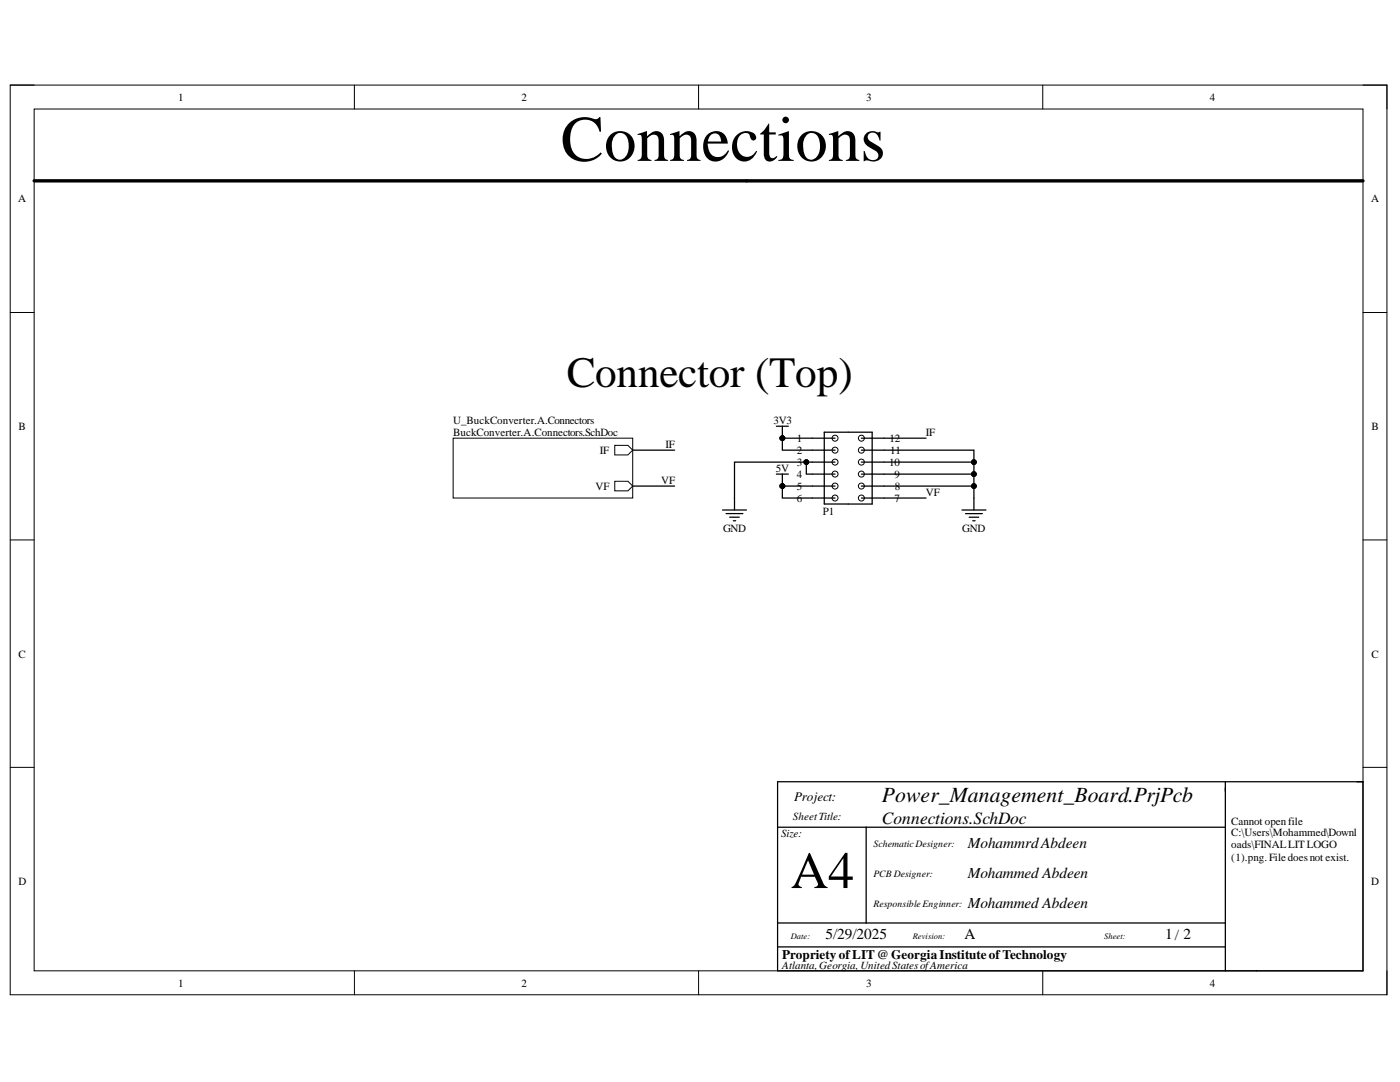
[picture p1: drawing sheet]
<svg xmlns="http://www.w3.org/2000/svg" width="279mm" height="216mm" viewBox="0 0 279 216" stroke-linecap="round" stroke-linejoin="round" font-family="sans-serif">
<path d="M2 17h274.8v181.5h-274.8z" fill="none" stroke="#000" stroke-width=".2"/>
<path d="M6.8 21.8h265.2v171.9h-265.2z" fill-rule="evenodd" fill="#fff"/>
<g fill="none" stroke="#000" stroke-width=".2">
<path d="M2 17h4.8M70.7 17v4.8M139.4 17v4.8M208.1 17v4.8M272 17h4.8v4.8M6.8 21.8h265.2v171.9h-265.2zM2 62.4h4.8M272 62.4h4.8M2 107.7h4.8M272 107.7h4.8M2 153.1h4.8M272 153.1h4.8"/>
<path d="M70.7 193.7v4.8M139.4 193.7v4.8M208.1 193.7v4.8M276.8 193.7v4.8"/>
</g>
<path d="M155.2 156h116.8v37.7h-116.8zM244.5 156v37.7M155.2 165.1h89.3M172.9 165.1v19.1M155.2 188.9h89.3M155.2 184.2h89.3" fill="none" stroke="#000" stroke-width=".25"/>
<path d="M6.8 36.1h265.2" fill="none" stroke="#000" stroke-width=".68"/>
<path d="M90.4 87.4h35.9v12h-35.9z" fill-rule="evenodd" fill="#fff"/>
<path d="M90.4 87.4h35.9v12h-35.9z" fill="none" stroke="#000" stroke-width=".2"/>
<path d="M122.7 88.9h2.6l1 .9-1 1h-2.6z" fill-rule="evenodd" fill="#fff"/>
<path d="M122.7 88.9h2.6l1 .9-1 1h-2.6z" fill="none" stroke="#000" stroke-width=".2"/>
<path d="M122.7 96h2.6l1 1-1 .9h-2.6z" fill-rule="evenodd" fill="#fff"/>
<g fill="none" stroke="#000" stroke-width=".2">
<path d="M122.7 96h2.6l1 1-1 .9h-2.6z"/>
<circle cx="156.1" cy="87.4" r=".48"/>
<circle cx="156.1" cy="97" r=".48"/>
</g>
<g fill="none" stroke="#000" stroke-width=".25">
<path d="M146.6 99.4v2.4M154.9 85h2.4M154.9 94.6h2.4M156.1 85v2.4M156.1 94.6v2.4M162.1 94.6h2.4M162.1 87.4h2.4M162.1 89.8h2.4M162.1 92.2h2.4M162.1 97h2.4M162.1 99.4h2.4M164.5 86.2h9.6v14.4h-9.6z"/>
<path d="M174.1 94.6h2.3M174.1 87.4h2.3M174.1 89.8h2.3M174.1 92.2h2.3M174.1 97h2.3M174.1 99.4h2.3M194.4 99.4v2.4M144.2 101.8h4.8M144.9 102.5h3.4M145.6 103.2h1.9M146.3 103.9h.5M192 101.8h4.8"/>
<path d="M192.7 102.5h3.3M193.4 103.2h1.9M194.1 103.9h.5"/>
</g>
<g fill="#000">
<circle cx="156.1" cy="87.4" r=".48"/>
<circle cx="156.1" cy="97" r=".48"/>
</g>
<circle cx="171.9" cy="99.4" r=".6" fill="#fff"/>
<circle cx="171.9" cy="99.4" r=".6" fill="none" stroke="#000" stroke-width=".2"/>
<circle cx="171.9" cy="97" r=".6" fill="#fff"/>
<circle cx="171.9" cy="97" r=".6" fill="none" stroke="#000" stroke-width=".2"/>
<circle cx="171.9" cy="94.6" r=".6" fill="#fff"/>
<circle cx="171.9" cy="94.6" r=".6" fill="none" stroke="#000" stroke-width=".2"/>
<circle cx="171.9" cy="92.2" r=".6" fill="#fff"/>
<circle cx="171.9" cy="92.2" r=".6" fill="none" stroke="#000" stroke-width=".2"/>
<circle cx="171.9" cy="89.8" r=".6" fill="#fff"/>
<circle cx="171.9" cy="89.8" r=".6" fill="none" stroke="#000" stroke-width=".2"/>
<circle cx="171.9" cy="87.4" r=".6" fill="#fff"/>
<circle cx="171.9" cy="87.4" r=".6" fill="none" stroke="#000" stroke-width=".2"/>
<circle cx="166.6" cy="99.4" r=".6" fill="#fff"/>
<circle cx="166.6" cy="99.4" r=".6" fill="none" stroke="#000" stroke-width=".2"/>
<circle cx="166.7" cy="97" r=".6" fill="#fff"/>
<circle cx="166.7" cy="97" r=".6" fill="none" stroke="#000" stroke-width=".2"/>
<circle cx="166.7" cy="94.6" r=".6" fill="#fff"/>
<circle cx="166.7" cy="94.6" r=".6" fill="none" stroke="#000" stroke-width=".2"/>
<circle cx="166.7" cy="92.2" r=".6" fill="#fff"/>
<circle cx="166.7" cy="92.2" r=".6" fill="none" stroke="#000" stroke-width=".2"/>
<circle cx="166.7" cy="89.8" r=".6" fill="#fff"/>
<circle cx="166.7" cy="89.8" r=".6" fill="none" stroke="#000" stroke-width=".2"/>
<circle cx="166.7" cy="87.4" r=".6" fill="#fff"/>
<g fill="none" stroke="#000" stroke-width=".2">
<circle cx="156.1" cy="87.4" r=".48"/>
<circle cx="156.1" cy="97" r=".48"/>
<circle cx="160.9" cy="92.2" r=".48"/>
<circle cx="166.7" cy="87.4" r=".6"/>
<circle cx="194.4" cy="94.6" r=".48"/>
<circle cx="194.4" cy="92.2" r=".48"/>
<circle cx="194.4" cy="97" r=".48"/>
</g>
<g fill="none" stroke="#000" stroke-width=".25">
<path d="M126.3 97h8.3M126.3 89.8h8.3M160.9 92.2v2.4h1.2M162.1 87.4h-6v2.4h6M162.1 97h-6v2.4h6M162.1 92.2h-15.5v7.2M164.5 99.4h2.1M164.5 97h2.1M164.5 94.6h2.1M164.5 92.2h2.1M164.5 89.8h2.1M164.5 87.4h2.1"/>
<path d="M171.9 99.4h2.2M171.9 97h2.2M171.9 94.6h2.2M171.9 92.2h2.2M171.9 89.8h2.2M171.9 87.4h2.2M176.4 89.8h18v9.6M176.4 99.4h8.4M176.4 97h18M176.4 94.6h18M176.4 92.2h18M176.4 87.4h8.4"/>
</g>
<g fill="#000">
<circle cx="156.1" cy="87.4" r=".48"/>
<circle cx="156.1" cy="97" r=".48"/>
<circle cx="160.9" cy="92.2" r=".48"/>
<circle cx="194.4" cy="94.6" r=".48"/>
<circle cx="194.4" cy="92.2" r=".48"/>
<circle cx="194.4" cy="97" r=".48"/>
</g>
<text font-size="12.9" x="111.9" y="32.1">Connections</text>
<text font-size="10.4" x="157.8" y="177.2">A4</text>
<text font-size="8.6" x="113.1" y="77.2">Connector (Top)</text>
<text font-size="4.3" x="176" y="160.1">Power_Management_Board.PrjPcb</text>
<text font-size="3.5" x="176" y="164.4">Connections.SchDoc</text>
<g font-size="3">
<text x="193.1" y="169.3">MohammrdAbdeen</text>
<text x="193.1" y="175.2">Mohammed Abdeen</text>
<text x="193.1" y="181.2">Mohammed Abdeen</text>
<text x="164.7" y="187.3">5/29/2025</text>
<text x="192.5" y="187.3">A</text>
<text x="232.5" y="187.3">1/ 2</text>
</g>
<g font-size="2.6">
<text x="158.5" y="159.8">Project:</text>
<text x="156.1" y="191.3">Propriety ofLIT@Georgia InstituteofTechnology</text>
</g>
<g font-size="2.2">
<text x="35.6" y="20.1">1</text>
<text x="104.1" y="20.1">2</text>
<text x="172.9" y="20.1">3</text>
<text x="241.4" y="20.1">4</text>
<text x="3.6" y="40.4">A</text>
<text x="273.6" y="40.4">A</text>
<text x="3.7" y="85.8">B</text>
<text x="90.4" y="84.6">U_BuckConverter.A.Connectors</text>
<text x="90.4" y="87">BuckConverter.A.Connectors.SchDoc</text>
<text x="132.8" y="89.4">IF</text>
<text x="154.4" y="84.6">3V3</text>
<text x="159" y="88.2">1</text>
<text x="177.5" y="88.2">12</text>
<text x="184.8" y="87">IF</text>
<text x="273.7" y="85.8">B</text>
<text x="119.7" y="90.6">IF</text>
<text x="154.9" y="94.1">5V</text>
<text x="159" y="90.6">2</text>
<text x="159" y="92.9">3</text>
<text x="159" y="95.4">4</text>
<text x="177.4" y="92.9">10</text>
<text x="177.7" y="90.6">11</text>
<text x="178.5" y="95.4">9</text>
<text x="118.8" y="97.8">VF</text>
<text x="132" y="96.6">VF</text>
<text x="159" y="97.8">5</text>
<text x="159" y="100.1">6</text>
<text x="178.5" y="100.1">7</text>
<text x="178.6" y="97.8">8</text>
<text x="184.8" y="98.9">VF</text>
<text x="144.3" y="106.1">GND</text>
<text x="164.2" y="102.8">P1</text>
<text x="192.1" y="106.1">GND</text>
<text x="3.7" y="131.2">C</text>
<text x="273.7" y="131.2">C</text>
<text x="155.9" y="167">Size:</text>
<text x="158.2" y="163.7">SheetTitle:</text>
<text x="245.7" y="164.5">Cannot openfile</text>
<text x="245.7" y="166.9">C:\Users\Mohammed\Downl</text>
<text x="245.7" y="169.3">oads\FINALLITLOGO</text>
<text x="245.7" y="171.7">(1).png.Filedoesnot exist.</text>
<text x="3.7" y="176.6">D</text>
<text x="273.6" y="176.6">D</text>
<text x="35.6" y="196.9">1</text>
<text x="104.1" y="196.9">2</text>
<text x="156.1" y="193.3">Atlanta,Georgia,UnitedStatesofAmerica</text>
<text x="172.9" y="196.9">3</text>
<text x="241.4" y="196.9">4</text>
</g>
<g font-size="1.9">
<text x="174.3" y="169">SchematicDesigner:</text>
<text x="174.3" y="174.9">PCB Designer:</text>
<text x="174.3" y="180.9">ResponsibleEnginner:</text>
</g>
<g font-size="1.7">
<text x="157.8" y="187.4">Date:</text>
<text x="182.2" y="187.4">Revision:</text>
<text x="220.4" y="187.4">Sheet:</text>
</g>
</svg>
